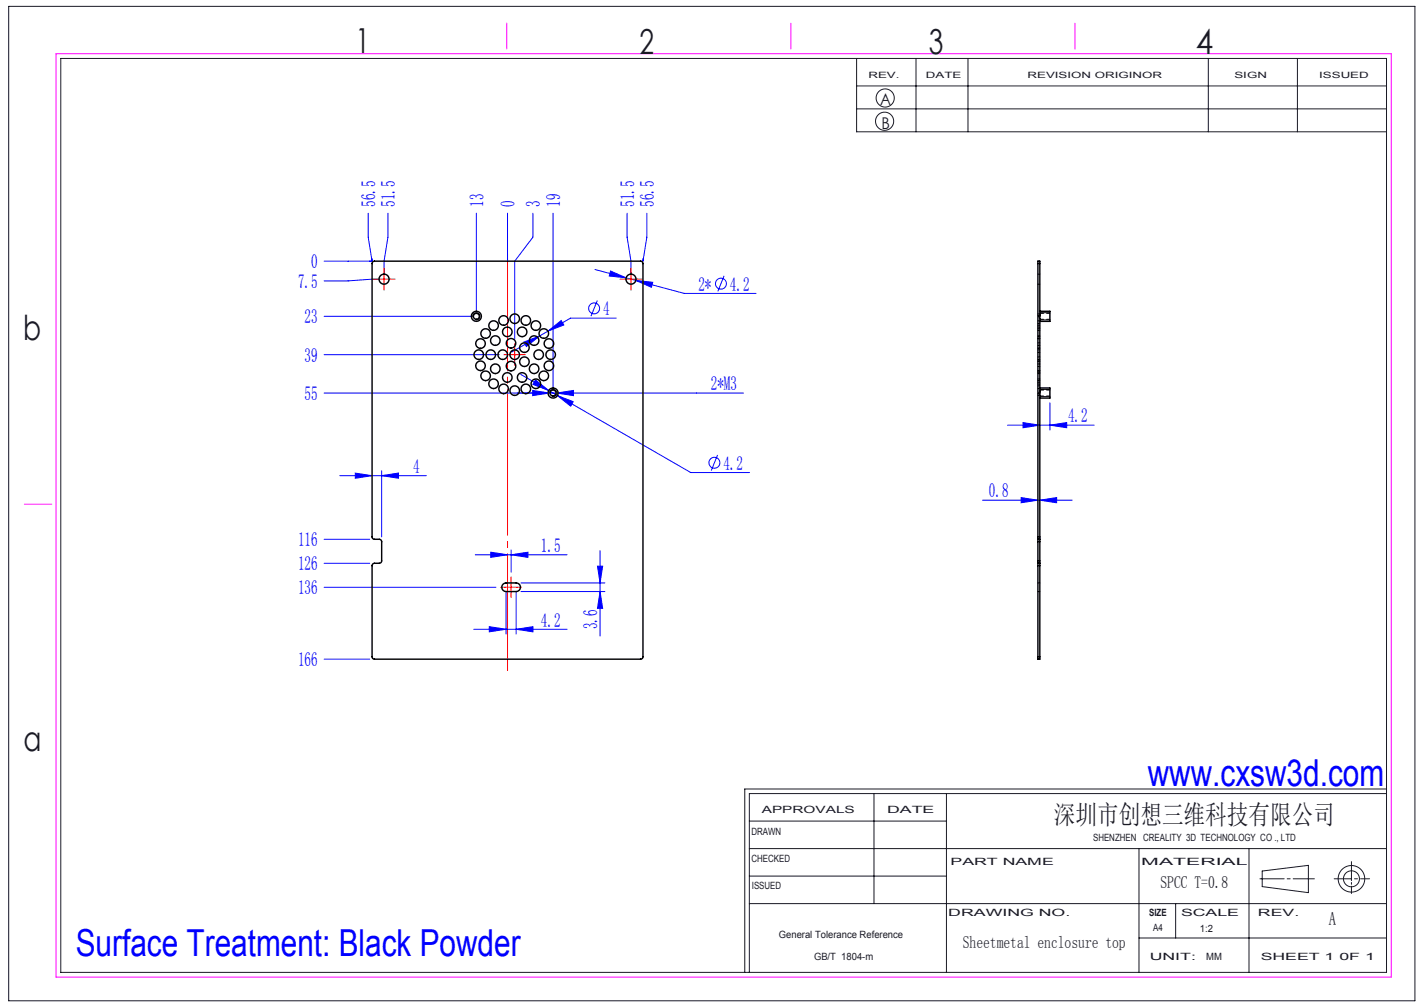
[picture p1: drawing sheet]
<svg xmlns="http://www.w3.org/2000/svg" width="297mm" height="210mm" viewBox="0 0 297 210" stroke-linecap="round" stroke-linejoin="round" font-family="sans-serif">
<g fill="none" stroke="#191924" stroke-width=".21">
<path d="M1.8 1.3h293.3v207.4h-293.3zM12.7 12.2h276.5v190.6h-276.5zM178.7 12.2v15.3h110.5M178.7 17.9h110.5M191.1 12.2v15.3M201.9 12.2v15.3M252 12.2v15.3M270.6 12.2v15.3M178.7 22.7h110.5M156.3 177h132.9M156.3 171.2h41.1M182.3 165.5v22.9"/>
<path d="M197.4 165.5v37.3M237.6 177v25.8M260.5 177v25.8M281.9 179.7v4M289.2 165.5h-132.9v37.3M289.2 164.5h-133.9v38.3M156.3 188.4h132.9M156.3 182.7h41.1M237.6 195.6h51.6M245.2 188.4v7.2M262.8 183.3h5M263.3 181.6l9.6-1.1v5.7l-9.6-1.3z"/>
<path d="M268.5 183.3h.6M269.7 183.3h4.4M278.3 183.3h3.6M281.9 184v.4M281.9 184.8v1.5M282.5 183.3h.6M283.8 183.3h1.9"/>
<circle cx="184.5" cy="25.3" r="1.89"/>
<circle cx="184.6" cy="20.4" r="1.89"/>
<circle cx="281.9" cy="183.3" r="1.67"/>
<circle cx="281.9" cy="183.3" r="2.77"/>
</g>
<path d="M11.7 11.2h278.5v192.6h-278.5zM105.7 4.8v5.4M165 4.8v5.4M224.2 4.8v5.4M5.1 105.1h5.7" fill="none" stroke="#f0f" stroke-width=".21"/>
<g fill="none" stroke="#00f" stroke-width=".21">
<path d="M67.6 54.5h10M76.8 44.5v5l.8 5M77.6 54v.5M79.1 58.2l-6.5 .4h-5M80.9 44.5v5l-.8 5v2.7M99.4 44.5v20.5M105.9 44.5v10M111.1 44.5v5l-3.7 5v16.2M115.4 44.5v36.5M124.1 56.2l18.6 5h15M127.3 56.5l3.3 1.4-3.5-.3zM130.8 44.5v5l.8 5v2.7"/>
<path d="M132.6 58.5l3.5 .4-.2 1zM134.9 44.5v5l-.8 5v-.5M151 57.5l-1.3 3.3M67.6 66h30.8M67.6 74h36.5M108.6 78.1l35.5 20.4h12.2M109.3 71.3l3.3-1.2-2.8 2.2zM111.7 79.2l2.7 2.2-3.3-1.2zM112.6 70.1l-5.9 3.3M114.3 69.1l2.7-2.3 .6 1zM114.3 69.1l-1.7 1M124.6 62.7l-1.3 3.2"/>
<path d="M128.5 66.3h-9.5l-4.7 2.8M70.9 99.2h18M74.1 98.7l3.5 .5-3.5 .5zM79.6 98.2v13.8M79.6 99.2l3.5-.5v1zM111.1 81.4l3.5 .6-3.5 .5zM116.1 82l3.5-.6v1.1zM116.3 82.5l3.3 1.3-.6 .9zM149.7 94.9l-1.3 3.2M155.1 82h-87.5M210.1 88.7h18.1M213.4 88.1l3.5 .6-3.5 .5z"/>
<path d="M219 84v5.7M219 88.7l3.5-.6v1.1zM67.6 112.5h9.5M67.6 117.5h9.5M99.1 115.7h19.2M102.4 115.2l3.5 .5-3.5 .5zM106.6 114.7v4.6M106.6 115.7l3.5-.5v1zM124.6 118.1h1.1l-.5 3.5zM125.2 114.8v17.8M204.9 104.3h18.7M213 103.8l3.5 .5-3.5 .5z"/>
<path d="M216.9 104.3l3.5-.5v1zM67.6 122.5h35.9M67.6 137.5h9.5M98.8 131.2h19.5M102.1 130.7l3.5 .5-3.5 .6zM105.6 123.5v8.7M107.7 131.2l3.5-.5v1.1zM107.7 123.5v8.7M108.7 121.6h17.5M108.7 123.4h17.5M125.2 123.4l.5 3.5h-1.1z"/>
<circle cx="150.4" cy="59.2" r="1.14"/>
<circle cx="123.9" cy="64.3" r="1.14"/>
<circle cx="149" cy="96.5" r="1.14"/>
</g>
<path d="M98.6 66.2a.75 .75 0 0 1 .7-1 .75 .75 0 0 1 .8 .8 .75 .75 0 0 1-.9 .7M217 66.7h2M217 65.2h2M114.6 82.2a.75 .75 0 0 1 .7-1 .75 .75 0 0 1 .8 .8 .75 .75 0 0 1-.9 .7M217 82.7h2M217 81.2h2" fill="none" stroke="#000" stroke-width=".21"/>
<path d="M105.9 53v86.8" fill="none" stroke="#f00" stroke-width=".21" stroke-dasharray="30.5 1.3 1.3 1.3" stroke-dashoffset="6.1"/>
<g fill="none" stroke="#f00" stroke-width=".21" stroke-dasharray="30.5 1.3 1.3 1.3">
<path d="M78.9 58.2h-1.1M80.1 57v-1.1M80.1 59.5v1M81.4 58.2h1M130.4 58.2h-1.1M131.6 57v-1.1M131.6 59.5v1M132.9 58.2h1M106.1 74h-1M107.4 72.7v-1M107.4 75.2v1M108.6 74h1"/>
<path d="M105.4 122.5h-.9M106.6 123.7v.9M106.6 121.2v-.9M107.9 122.5h.9"/>
</g>
<path d="M78.9 58.2h2.5M80.1 57v2.5M130.4 58.2h2.5M131.6 57v2.5M106.1 74h2.5M107.4 72.7v2.5M105.4 122.5h2.5M106.6 121.2v2.5" fill="none" stroke="#f00" stroke-width=".21"/>
<path d="M217 65.2v1.5M217 81.2v1.5" fill="none" stroke="#000" stroke-width=".21" stroke-dasharray="1.3 .6" stroke-dashoffset=".8"/>
<g fill="#00f">
<path d="M107.7 131.2l3.5-.5v1.1zM102.1 130.7l3.5 .5-3.5 .6z"/>
<path d="M127.3 56.5l-.2 1.1 3.5 .3zM132.6 58.5l3.3 1.4 .2-1zM109.3 71.3l.5 1 2.8-2.2zM114.3 69.1l3.3-1.3-.6-1zM111.7 79.2l-.6 1 3.3 1.2zM116.3 82.5l2.7 2.2 .6-.9zM111.1 81.4v1.1l3.5-.5zM116.1 82l3.5 .5v-1.1z"/>
<path d="M124.6 118.1h1.1l-.5 3.5zM125.2 123.4l.5 3.5h-1.1z"/>
<path d="M102.4 115.2l3.5 .5-3.5 .5zM106.6 115.7l3.5-.5v1zM74.1 98.7l3.5 .5-3.5 .5zM79.6 99.2l3.5-.5v1zM213 103.8l3.5 .5-3.5 .5zM216.9 104.3l3.5-.5v1zM213.4 88.1l3.5 .6-3.5 .5zM219 88.7l3.5-.6v1.1z"/>
</g>
<g fill="none" stroke="#000" stroke-width=".3">
<path d="M77.7 54.6l.4-.1h55.5l.4 .2 .1 82.3-.2 .4-55.8 .1-.4-.3-.1-19.2 .3-.5 1.4-.1 .3-.4v-4.2l-.4-.3-1.3-.1-.3-.4v-57zM216.9 64.9h2.1v2.1h-2.1M216.9 80.9h2.1v2.1h-2.1M216.5 117.5v20h.4v-20M216.5 112.5v-58h.4v58M216.5 112.5v5M216.5 117.5h.4M216.5 112.5h.4M216.9 112.5v5M105 121.8l.6-.2h2.1a.9 .9 0 0 1 .9 .9 .9 .9 0 0 1-.9 .9h-2.1a.9 .9 0 0 1-.9-.6 .9 .9 0 0 1 .3-1z"/>
<circle cx="80.1" cy="58.2" r="1.05"/>
<circle cx="131.6" cy="58.2" r="1.05"/>
<circle cx="99.4" cy="66" r="1.05"/>
<circle cx="99.4" cy="66" r=".63"/>
<circle cx="99.9" cy="74" r="1"/>
<circle cx="100.2" cy="76.3" r="1"/>
<circle cx="100.2" cy="71.6" r="1"/>
<circle cx="101.3" cy="69.6" r="1"/>
<circle cx="101.3" cy="78.4" r="1"/>
<circle cx="102.4" cy="74" r="1"/>
<circle cx="102.9" cy="67.9" r="1"/>
<circle cx="103.3" cy="76.9" r="1"/>
<circle cx="103.3" cy="71" r="1"/>
<circle cx="104.9" cy="74" r="1"/>
<circle cx="105" cy="66.8" r="1"/>
<circle cx="105.8" cy="69.2" r="1"/>
<circle cx="105.8" cy="78.7" r="1"/>
<circle cx="106.6" cy="76.3" r="1"/>
<circle cx="106.6" cy="71.6" r="1"/>
<circle cx="107.4" cy="74" r="1"/>
<circle cx="107.4" cy="66.5" r="1"/>
<circle cx="108.9" cy="69.2" r="1"/>
<circle cx="108.9" cy="78.7" r="1"/>
<circle cx="109.4" cy="72.5" r="1"/>
<circle cx="109.4" cy="75.4" r="1"/>
<circle cx="109.7" cy="66.8" r="1"/>
<circle cx="111.4" cy="76.9" r="1"/>
<circle cx="111.4" cy="71" r="1"/>
<circle cx="111.8" cy="67.9" r="1"/>
<circle cx="112.4" cy="74" r="1"/>
<circle cx="113.4" cy="69.6" r="1"/>
<circle cx="113.4" cy="78.4" r="1"/>
<circle cx="114.5" cy="76.3" r="1"/>
<circle cx="114.5" cy="71.6" r="1"/>
<circle cx="114.9" cy="74" r="1"/>
<circle cx="102.9" cy="80" r="1"/>
<circle cx="105" cy="81.1" r="1"/>
<circle cx="107.4" cy="81.5" r="1"/>
<circle cx="109.7" cy="81.1" r="1"/>
<circle cx="111.8" cy="80" r="1"/>
<circle cx="115.4" cy="82" r="1.05"/>
<circle cx="115.4" cy="82" r=".62"/>
</g>
<path d="M217 65.3v1.3M217 66.6h2M219 65.3h-2M217 81.3v1.3M217 82.6h2M219 81.3h-2" fill="none" stroke="#000" stroke-width=".21" stroke-dasharray="1.3 .6" stroke-dashoffset=".6"/>
<g fill="none" stroke="#000" stroke-width=".21" stroke-dasharray="1.3 .6">
<path d="M216.5 59.3h.4M216.9 57.2h-.4M216.5 75h.4M216.5 77.3h.4M216.5 72.6h.4M216.5 79.4h.4M216.5 70.6h.4M216.5 68.9h.4M216.5 77.9h.4M216.5 72h.4M216.5 67.8h.4M216.5 79.7h.4"/>
<path d="M216.5 70.2h.4M216.5 67.5h.4M216.5 76.4h.4M216.5 73.5h.4M216.9 73h-.4M216.9 75.3h-.4M216.9 70.6h-.4M216.9 77.4h-.4M216.9 68.6h-.4M216.9 79h-.4M216.9 66.9h-.4M216.9 75.9h-.4"/>
<path d="M216.9 70h-.4M216.9 65.8h-.4M216.9 77.7h-.4M216.9 68.2h-.4M216.9 65.5h-.4M216.9 74.4h-.4M216.9 71.5h-.4M216.5 81h.4M216.5 82.1h.4M216.5 82.5h.4M216.9 80.1h-.4M216.9 80.5h-.4"/>
<path d="M216.5 121.6h.4M216.5 123.4h.4"/>
</g>
<path d="M216.6 66l.4 .6M217 65.3l-.4 .7M216.6 82l.4 .6M217 81.3l-.4 .7" fill="none" stroke="#000" stroke-width=".21" stroke-dasharray="1.3 .6" stroke-dashoffset=".4"/>
<g font-size="7.8" fill="#00f">
<text x="239.4" y="163.9">www.cxsw3d.com</text>
<text x="15.8" y="199.3">Surface Treatment: Black Powder</text>
</g>
<g font-size="7.2" fill="#191924">
<text x="74.1" y="11">1</text>
<text x="133.4" y="11.2">2</text>
<text x="193.7" y="11.3">3</text>
<text x="249.4" y="11.3">4</text>
<text x="4.8" y="70.9">b</text>
<text x="4.9" y="156.5">a</text>
</g>
<text font-size="5.6" fill="#191924" x="219.8" y="171.8">深圳市创想三维科技有限公司</text>
<g font-size="4.1" fill="#00f">
<text x="78.3" y="43.1" transform="rotate(-90 78.3 43.1)">56.5</text>
<text x="82.4" y="43.1" transform="rotate(-90 82.4 43.1)">51.5</text>
<text x="100.8" y="43.1" transform="rotate(-90 100.8 43.1)">13</text>
<text x="107.3" y="43.1" transform="rotate(-90 107.3 43.1)">0</text>
<text x="112.6" y="43.1" transform="rotate(-90 112.6 43.1)">3</text>
<text x="116.8" y="43.1" transform="rotate(-90 116.8 43.1)">19</text>
<text x="132.3" y="43.1" transform="rotate(-90 132.3 43.1)">51.5</text>
<text x="136.4" y="43.1" transform="rotate(-90 136.4 43.1)">56.5</text>
<text x="64.9" y="55.9">0</text>
<text x="62.2" y="60">7.5</text>
<text x="125.8" y="65.8">4</text>
<text x="145.7" y="60.6">2*</text>
<text x="152.2" y="60.6">4.2</text>
<text x="63.5" y="67.4">23</text>
<text x="63.5" y="75.4">39</text>
<text x="63.5" y="83.4">55</text>
<text x="148.3" y="81.4">2*M3</text>
<text x="222.8" y="88.1">4.2</text>
<text x="86.2" y="98.6">4</text>
<text x="150.9" y="98">4.2</text>
<text x="206.3" y="103.7">0.8</text>
<text x="62.2" y="113.9">116</text>
<text x="62.2" y="118.9">126</text>
<text x="112.8" y="115.1">1.5</text>
<text x="62.2" y="123.9">136</text>
<text x="112.8" y="130.7">4.2</text>
<text x="124.6" y="131.3" transform="rotate(-90 124.6 131.3)">3.6</text>
<text x="62.2" y="138.9">166</text>
</g>
<text font-size="3.9" fill="#191924" x="277.2" y="193">A</text>
<g font-size="3.5" fill="#191924">
<text x="242" y="185.2">SPCC T=0.8</text>
<text x="200.8" y="197.7">Sheetmetal enclosure top</text>
</g>
<g font-size="3.4" fill="#191924">
<text x="183.6" y="22">A</text>
<text x="183.8" y="27">B</text>
</g>
<g font-size="2.1" fill="#191924">
<text x="158.9" y="169.5">APPROVALS</text>
<text x="185" y="169.5">DATE</text>
<text x="156.7" y="174.2">DRAWN</text>
<text x="156.7" y="179.7">CHECKED</text>
<text x="228" y="175.4">SHENZHEN CREALITY 3D TECHNOLOGY CO ., LTD</text>
<text x="156.8" y="185.4">ISSUED</text>
<text x="198.2" y="180.4">PART NAME</text>
<text x="238" y="180.4">MATERIAL</text>
<text x="197.8" y="191">DRAWING NO.</text>
<text x="239.7" y="191">SIZE</text>
<text x="246.3" y="191">SCALE</text>
<text x="262.4" y="191">REV.</text>
<text x="162.4" y="195.6">General Tolerance Reference</text>
<text x="240.5" y="194.1">A4</text>
<text x="250.3" y="194.3">1:2</text>
<text x="169.8" y="200.2">GB/T 1804-m</text>
<text x="239.8" y="200.2">UNIT:</text>
<text x="251.6" y="200.2">MM</text>
<text x="262.9" y="200.2">SHEET 1 0F 1</text>
</g>
<g font-size="1.8" fill="#191924">
<text x="181.1" y="16.3">REV.</text>
<text x="193.1" y="16.3">DATE</text>
<text x="214.3" y="16.3">REVISION ORIGINOR</text>
<text x="257.5" y="16.3">SIGN</text>
<text x="275.1" y="16.3">ISSUED</text>
</g>
</svg>
